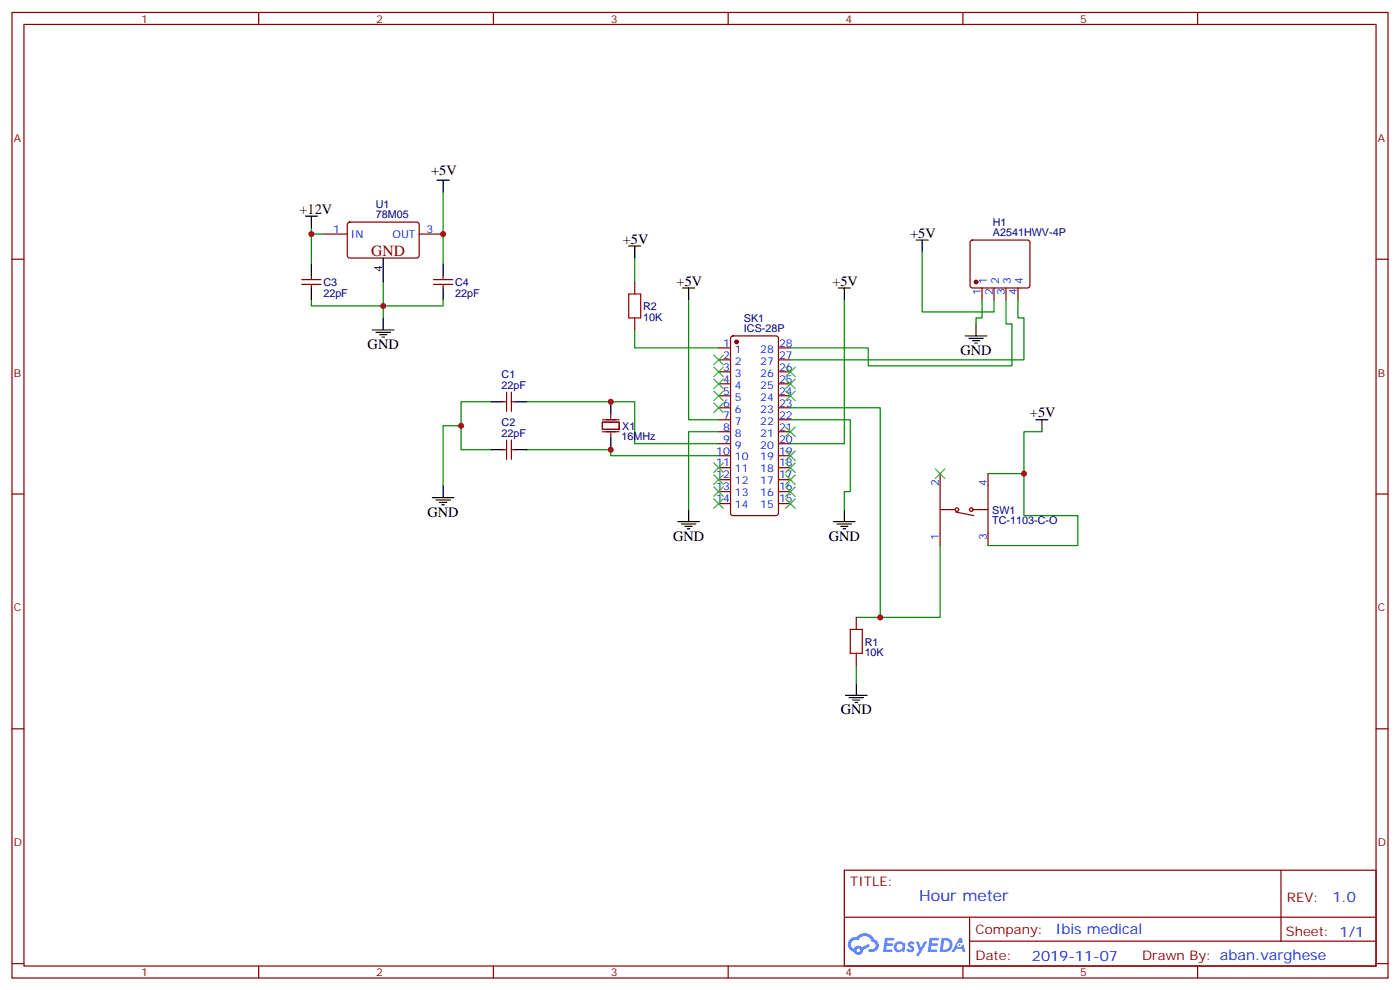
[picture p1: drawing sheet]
<svg xmlns="http://www.w3.org/2000/svg" width="412mm" height="292mm" viewBox="0 0 412 292" stroke-linecap="round" stroke-linejoin="round" font-family="sans-serif">
<g fill="none" stroke="#870000" stroke-width=".35">
<path d="M3.5 3.7h405.4v284.3h-405.4zM7.1 7.2h398.2v277.3h-398.2zM76.2 3.7v3.5M145.3 3.7v3.5M214.5 3.7v3.5M283.6 3.7v3.5M352.8 3.7v3.5M3.5 76.3h3.6M405.3 76.3h3.6M3.5 145.5h3.6M405.3 145.5h3.6M3.5 214.6h3.6"/>
<path d="M405.3 214.6h3.6M248.7 256.3h156.6v28.2h-156.6zM377.3 256.3v20.9M248.7 270.1h156.5M285.6 277.2h119.6M285.6 270.1v14.1M3.5 283.8h3.6M76.2 284.5v3.5M145.3 284.5v3.5M214.5 284.5v3.5M283.6 284.5v3.5M352.8 284.5v3.5"/>
<path d="M405.3 283.8h3.6"/>
</g>
<g fill="#5487ff">
<path d="M267.7 277.4a1.22 1.22 0 0 1 1.7 .3l-.4 .6a.47 .47 0 0 0-.3-.4 .47 .47 0 0 0-.5 .2l.1 .2a1.14 1.14 0 0 1 .8 1.7 1.14 1.14 0 0 1-1.9 0l-.2-.2 .5-.5 .7 .4a.29 .29 0 0 0 .3-.2 .29 .29 0 0 0-.2-.4 1.04 1.04 0 0 1-.6-1.7z"/>
<path d="M260.7 276.2h2.4l.3 .2-.2 .5h-1.8l-.1 .9h1.5l.3 .3-.3 .4h-1.6l-.2 1.1 1.7 .1 .2 .3-.2 .3h-2.6z"/>
<path d="M273.8 276.2h2.4l.3 .2-.1 .5h-1.8l-.2 .9h1.6l.3 .3-.4 .4h-1.6l-.1 1.1 1.7 .1 .2 .3-.2 .3h-2.6z"/>
<path d="M282.6 276.2h.7l.3 1.2-.6 .4a.69 .69 0 0 0-1 .2 .69 .69 0 0 0 .4 1 .69 .69 0 0 0 .9-.6l.5-.3 .6 2.2h-.8l-.2-.9h-1.8l-.5 .9h-.8z"/>
<path d="M269.8 277.3h.8l.6 1.8 1.1-1.8h.9l-2.6 4.2h-.8l.9-1.6z"/>
<path d="M277.4 276.2l-.6 4.1h1.3a2.11 2.11 0 0 0 2.5-2.1 2.11 2.11 0 0 0-2.5-2zM278.1 276.9a1.39 1.39 0 0 1 1.7 1.4 1.39 1.39 0 0 1-1.8 1.3h-.3z"/>
<path d="M263.7 277.8a1.54 1.54 0 0 0-.1 2.2 1.54 1.54 0 0 0 2.2 .1l.6 .2 .3-2.3-.2-.2h-.4a1.49 1.49 0 0 0-2.4 0zM264 278.8a.94 .94 0 0 1 1.8 0 .94 .94 0 0 1-1.8 0z"/>
<path d="M250.4 276.6a2.18 2.18 0 0 0 1.1 3.7 1.44 1.44 0 0 0 1.6 .9 1.44 1.44 0 0 0 1.2-1.5l2-1-.5-.7-1.9 .9a1.47 1.47 0 0 0-2.4 .5 1.39 1.39 0 0 1-.7-2 1.39 1.39 0 0 1 2-.4 2.12 2.12 0 0 1 2.2-1.3 2.12 2.12 0 0 1 1.9 1.7 1.14 1.14 0 0 1 1.1 1.4 1.14 1.14 0 0 1-1.7 .7 .43 .43 0 0 0-.5 .4 .43 .43 0 0 0 .4 .4 1.98 1.98 0 0 0 2.5-1.2 1.98 1.98 0 0 0-1.2-2.5 3.1 3.1 0 0 0-5.3-.7l-.9 .1zM252.3 279.9a.55 .55 0 0 1 1.1 0 .55 .55 0 0 1-1.1 0z"/>
<circle cx="282.6" cy="278.3" r=".26"/>
</g>
<g fill="none" stroke="#870000" stroke-width=".35">
<path d="M95.2 68.9h7.1M102.5 65.6l.5-.2 20 .1 .5 .6-.1 9.5-.6 .4-20.1-.1-.4-.6v-9.2zM123.5 68.9h7M286 70.9l.5-.2h16.2l.5 .2 .2 .5v12.7l-.2 .5-.5 .2h-16.2l-.5-.2-.2-.5v-12.7zM88.9 83.7h5.6M88.9 82.3h5.6M91.7 81.3v1M91.7 83.7v1.1M127.7 83.7h5.6M127.7 82.3h5.6M130.5 81.3v1M130.5 83.7v1.1"/>
<path d="M187 83v3.6M187 93.6v3.6M215.4 99.1l.5-.2h12.7l.7 .4v51.8l-.5 .7h-12.9l-.7-.4v-51.8zM289.3 84.8v3.5M292.8 84.8v3.5M296.3 84.8v3.5M299.9 84.8v3.5M148.2 118.3h1M149.2 115.5v5.6M150.6 115.5v5.6M150.6 118.3h1.1M211.7 102.4h3.5"/>
<path d="M211.7 106h3.5M211.7 109.5h3.5M211.7 113h3.5M211.7 116.6h3.5M229.3 102.4h3.5M229.3 106h3.5M229.3 109.5h3.5M229.3 113h3.5M229.3 116.6h3.5M148.2 132.4h1M149.2 129.6v5.7M150.6 129.6v5.7"/>
<path d="M150.6 132.4h1.1M211.7 120.1h3.5M211.7 123.6h3.5M211.7 127.1h3.5M211.7 130.7h3.5M211.7 134.2h3.5M211.7 137.7h3.5M229.3 120.1h3.5M229.3 123.6h3.5M229.3 127.1h3.5M229.3 130.7h3.5M229.3 134.2h3.5"/>
<path d="M229.3 137.7h3.5M276.9 139.5v21.2M291 139.5v21.2M211.7 141.3h3.5M211.7 144.8h3.5M211.7 148.3h3.5M229.3 141.3h3.5M229.3 144.8h3.5M229.3 148.3h3.5M276.9 150.1h4.3M281.5 150.8l5.3 1M286.8 150.1h4.2"/>
<path d="M252.2 181.8v3.5M252.2 192.4v3.5"/>
<circle cx="281.9" cy="150.1" r=".53"/>
<circle cx="286.1" cy="150.1" r=".53"/>
</g>
<g fill="#870000" stroke="#870000" stroke-width=".35">
<circle cx="287.5" cy="83" r=".53"/>
<circle cx="217" cy="100.7" r=".53"/>
</g>
<g fill="none" stroke="#000" stroke-width=".35">
<path d="M128.8 53.1h3.5M130.5 53.1v3.5M90 63.6h3.5M91.7 63.6v3.6M91.7 77.8v3.5M112.9 76v7M130.5 77.8v3.5M185.2 72.5h3.5M187 72.5v3.5M269.9 70.7h3.5M271.6 70.7v3.5M91.7 84.8v3.5"/>
<path d="M109.7 97.2h6.4M110.8 97.9h4.2M111.8 98.6h2.1M112.5 99.3h.7M112.9 93.6v3.6M130.5 84.8v3.5M201.1 84.8h3.5M202.8 84.8v3.5M246.9 84.8h3.6M248.7 84.8v3.5M284.3 98.9h6.4M285.4 99.6h4.2"/>
<path d="M287.5 95.4v3.5M144.6 118.3h3.6M151.7 118.3h3.5M179.9 118.3v3.5M286.5 100.3h2.1M287.2 101h.7M144.6 132.4h3.6M151.7 132.4h3.5M179.9 128.9v3.5M305.2 123.6h3.5M306.9 123.6v3.5M127.4 146.5h6.3"/>
<path d="M128.4 147.2h4.2M129.5 148h2.1M130.2 148.7h.7M130.5 143v3.5M199.7 153.6h6.3M200.7 154.3h4.3M201.8 155h2.1M202.5 155.7h.7M202.8 150.1v3.5M245.5 153.6h6.4M246.6 154.3h4.2M247.6 155h2.2"/>
<path d="M248.4 155.7h.7M248.7 150.1v3.5M249.1 204.8h6.3M250.1 205.5h4.3M251.2 206.2h2.1M251.9 206.9h.7M252.2 201.2v3.6"/>
</g>
<g fill="none" stroke="#008700" stroke-width=".35">
<path d="M130.5 56.6v21.2M91.7 67.2v1.7h3.5M91.7 68.9v8.9M187 76v7M271.6 74.2v17.7h21.2v-3.6M91.7 88.3v1.8h38.8v-1.8M112.9 83v10.6M187 97.2v5.2h24.7M202.8 88.3v35.3h8.9M248.7 88.3v42.4h-15.9M289.3 88.3v5.3h-1.8v1.8M296.3 88.3v7.1h1.8v12.3h-42.3v-5.3h-23"/>
<path d="M299.9 88.3v5.3h1.7v12.4h-68.8M144.6 118.3h-8.8v14.1h8.8M155.2 118.3h31.8v12.4h24.7M135.8 125.4h-5.3v17.6M155.2 132.4h24.7v1.8h31.8M211.7 127.1h-8.9v23M232.8 123.6h17.7v21.2h-1.8v5.3M232.8 120.1h26.5v61.7M291 139.5h10.6M306.9 127.1h-5.3v24.7h15.9v8.9h-26.5M276.9 160.7v21.1h-24.7M252.2 195.9v5.3"/>
</g>
<g fill="none" stroke="#3c3" stroke-width=".35">
<path d="M210.3 104.6l2.8 2.8M210.3 108.1l2.8 2.8M210.3 111.6l2.8 2.8M210.3 115.1l2.8 2.9M210.3 118.7l2.8 2.8M213.1 104.6l-2.8 2.8M213.1 108.1l-2.8 2.8M213.1 111.6l-2.8 2.8M213.1 115.1l-2.8 2.9M213.1 118.7l-2.8 2.8M231.4 108.1l2.8 2.8M231.4 111.6l2.8 2.8"/>
<path d="M231.4 115.1l2.8 2.9M234.2 115.1l-2.8 2.9M234.2 108.1l-2.8 2.8M234.2 111.6l-2.8 2.8M210.3 136.3l2.8 2.8M210.3 139.8l2.8 2.9M213.1 136.3l-2.8 2.8M213.1 139.8l-2.8 2.9M231.4 139.8l2.8 2.9M231.4 136.3l2.8 2.8M231.4 132.8l2.8 2.8M231.4 125.7l2.8 2.9"/>
<path d="M234.2 125.7l-2.8 2.9M234.2 139.8l-2.8 2.9M234.2 136.3l-2.8 2.8M234.2 132.8l-2.8 2.8M275.5 138.1l2.8 2.8M278.3 138.1l-2.8 2.8M210.3 143.4l2.8 2.8M210.3 146.9l2.8 2.8M213.1 143.4l-2.8 2.8M213.1 146.9l-2.8 2.8M231.4 146.9l2.8 2.8M231.4 143.4l2.8 2.8"/>
<path d="M234.2 146.9l-2.8 2.8M234.2 143.4l-2.8 2.8"/>
</g>
<path d="M177.4 124.3h5v2.1h-5zM177.4 123.6h5M177.4 127.1h5M179.9 121.8v1.5M179.9 127.5v1.4" fill="none" stroke="#870012" stroke-width=".35"/>
<path d="M185.2 86.6h3.5v7h-3.5zM250.5 185.3h3.5v7.1h-3.5z" fill="none" stroke="#a10000" stroke-width=".35"/>
<g fill="#c00">
<circle cx="179.9" cy="132.4" r=".88"/>
<circle cx="135.8" cy="125.4" r=".88"/>
<circle cx="259.3" cy="181.8" r=".88"/>
<circle cx="179.9" cy="118.3" r=".88"/>
<circle cx="301.6" cy="139.5" r=".88"/>
<circle cx="91.7" cy="68.9" r=".88"/>
<circle cx="130.5" cy="68.9" r=".88"/>
<circle cx="112.9" cy="90.1" r=".88"/>
</g>
<text font-size="4.6" fill="#800" x="109.4" y="75.3">GND</text>
<text font-size="4.6" fill="#00f" x="270.8" y="265.3">Hour meter</text>
<g font-size="4.2">
<text x="127" y="51.6">+5V</text>
<text x="88.2" y="62.9">+12V</text>
<text x="183.4" y="71.8">+5V</text>
<text x="268.1" y="70">+5V</text>
<text x="199.3" y="84.1">+5V</text>
<text x="245.2" y="84.1">+5V</text>
<text x="108.3" y="102.8">GND</text>
<text x="282.9" y="104.6">GND</text>
<text x="303.4" y="122.9">+5V</text>
<text x="125.9" y="152.2">GND</text>
<text x="198.3" y="159.2">GND</text>
<text x="244.1" y="159.2">GND</text>
<text x="247.6" y="210.4">GND</text>
</g>
<g font-size="4.2" fill="#00f">
<text x="392.5" y="265.5">1.0</text>
<text x="310.9" y="275.1">Ibis medical</text>
<text x="304" y="282.9">2019-11-07</text>
</g>
<g font-size="3.9" fill="#800">
<text x="250.5" y="260.8">TITLE:</text>
<text x="379.1" y="265.5">REV:</text>
<text x="287.4" y="275">Company:</text>
<text x="378.7" y="275.7">Sheet: 1/1</text>
<text x="287.4" y="282.7">Date:</text>
<text x="336.4" y="282.8">Drawn By: aban.varghese</text>
</g>
<g font-size="3.2" fill="#800">
<text x="41.6" y="6.7">1</text>
<text x="110.8" y="6.7">2</text>
<text x="179.9" y="6.7">3</text>
<text x="249.1" y="6.7">4</text>
<text x="318.2" y="6.7">5</text>
<text x="4.1" y="41.8">A</text>
<text x="405.9" y="41.8">A</text>
<text x="4.1" y="110.9">B</text>
<text x="405.9" y="110.9">B</text>
<text x="4.1" y="180.1">C</text>
<text x="405.9" y="180.1">C</text>
<text x="4.1" y="249.2">D</text>
<text x="405.9" y="249.2">D</text>
<text x="41.6" y="287.5">1</text>
<text x="110.8" y="287.5">2</text>
<text x="179.9" y="287.5">3</text>
<text x="249.1" y="287.5">4</text>
<text x="318.2" y="287.5">5</text>
</g>
<g font-size="3.2" fill="#000080">
<text x="110.7" y="64.3">78M05</text>
<text x="110.7" y="61.3">U1</text>
<text x="292.5" y="69.6">A2541HWV-4P</text>
<text x="292.5" y="66.4">H1</text>
<text x="95.2" y="87.3">22pF</text>
<text x="95.3" y="84.2">C3</text>
<text x="134.1" y="87.3">22pF</text>
<text x="134.1" y="84.2">C4</text>
<text x="189.4" y="94.4">10K</text>
<text x="189.4" y="91.4">R2</text>
<text x="219.1" y="94.8">SK1</text>
<text x="219.1" y="97.9">ICS-28P</text>
<text x="147.8" y="111.4">C1</text>
<text x="147.8" y="114.4">22pF</text>
<text x="147.8" y="125.5">C2</text>
<text x="147.8" y="128.6">22pF</text>
<text x="183.1" y="129.7">16MHz</text>
<text x="183.3" y="126.6">X1</text>
<text x="292.3" y="154.4">TC-1103-C-O</text>
<text x="292.3" y="151.2">SW1</text>
<text x="254.7" y="190.2">R1</text>
<text x="254.7" y="193.2">10K</text>
</g>
<g font-size="3.2" fill="#00f">
<text x="98.2" y="68.6">1</text>
<text x="103.4" y="70">IN</text>
<text x="115.6" y="70">OUT</text>
<text x="125.6" y="68.6">3</text>
<text x="290.7" y="83.5" transform="rotate(-90 290.7 83.5)">1</text>
<text x="294.2" y="83.5" transform="rotate(-90 294.2 83.5)">2</text>
<text x="297.7" y="83.5" transform="rotate(-90 297.7 83.5)">3</text>
<text x="301.3" y="83.5" transform="rotate(-90 301.3 83.5)">4</text>
<text x="288.9" y="87" transform="rotate(-90 288.9 87)">1</text>
<text x="292.5" y="87" transform="rotate(-90 292.5 87)">2</text>
<text x="296" y="87" transform="rotate(-90 296 87)">3</text>
<text x="299.5" y="87" transform="rotate(-90 299.5 87)">4</text>
<text x="213" y="102.1">1</text>
<text x="213" y="105.6">2</text>
<text x="216.5" y="103.9">1</text>
<text x="216.5" y="107.4">2</text>
<text x="224" y="107.4">27</text>
<text x="224" y="103.9">28</text>
<text x="229.5" y="105.6">27</text>
<text x="229.5" y="102.1">28</text>
<text x="213" y="109.1">3</text>
<text x="213" y="112.7">4</text>
<text x="216.5" y="110.9">3</text>
<text x="224" y="110.9">26</text>
<text x="229.5" y="112.7">25</text>
<text x="229.5" y="109.1">26</text>
<text x="213" y="116.2">5</text>
<text x="213" y="119.7">6</text>
<text x="216.5" y="114.4">4</text>
<text x="216.5" y="118">5</text>
<text x="224" y="118">24</text>
<text x="224" y="114.4">25</text>
<text x="229.5" y="119.7">23</text>
<text x="229.5" y="116.2">24</text>
<text x="213" y="123.3">7</text>
<text x="216.5" y="121.5">6</text>
<text x="216.5" y="125">7</text>
<text x="224" y="125">22</text>
<text x="224" y="121.5">23</text>
<text x="229.5" y="123.3">22</text>
<text x="213" y="126.8">8</text>
<text x="213" y="130.3">9</text>
<text x="216.5" y="128.6">8</text>
<text x="224" y="128.6">21</text>
<text x="229.5" y="130.3">20</text>
<text x="229.5" y="126.8">21</text>
<text x="211" y="133.8">10</text>
<text x="211" y="137.4">11</text>
<text x="216.5" y="132.1">9</text>
<text x="216.5" y="135.6">10</text>
<text x="224" y="135.6">19</text>
<text x="224" y="132.1">20</text>
<text x="229.5" y="137.4">18</text>
<text x="229.5" y="133.8">19</text>
<text x="211" y="140.9">12</text>
<text x="216.5" y="139.1">11</text>
<text x="216.5" y="142.7">12</text>
<text x="224" y="142.7">17</text>
<text x="224" y="139.1">18</text>
<text x="229.5" y="140.9">17</text>
<text x="276.6" y="143" transform="rotate(-90 276.6 143)">2</text>
<text x="290.7" y="143" transform="rotate(-90 290.7 143)">4</text>
<text x="211" y="144.4">13</text>
<text x="211" y="148">14</text>
<text x="216.5" y="146.2">13</text>
<text x="216.5" y="149.7">14</text>
<text x="224" y="149.7">15</text>
<text x="224" y="146.2">16</text>
<text x="229.5" y="148">15</text>
<text x="229.5" y="144.4">16</text>
<text x="276.6" y="159.1" transform="rotate(-90 276.6 159.1)">1</text>
<text x="290.7" y="159.1" transform="rotate(-90 290.7 159.1)">3</text>
</g>
<text font-size="3.2" x="112.5" y="80.1" transform="rotate(-90 112.5 80.1)">4</text>
</svg>
